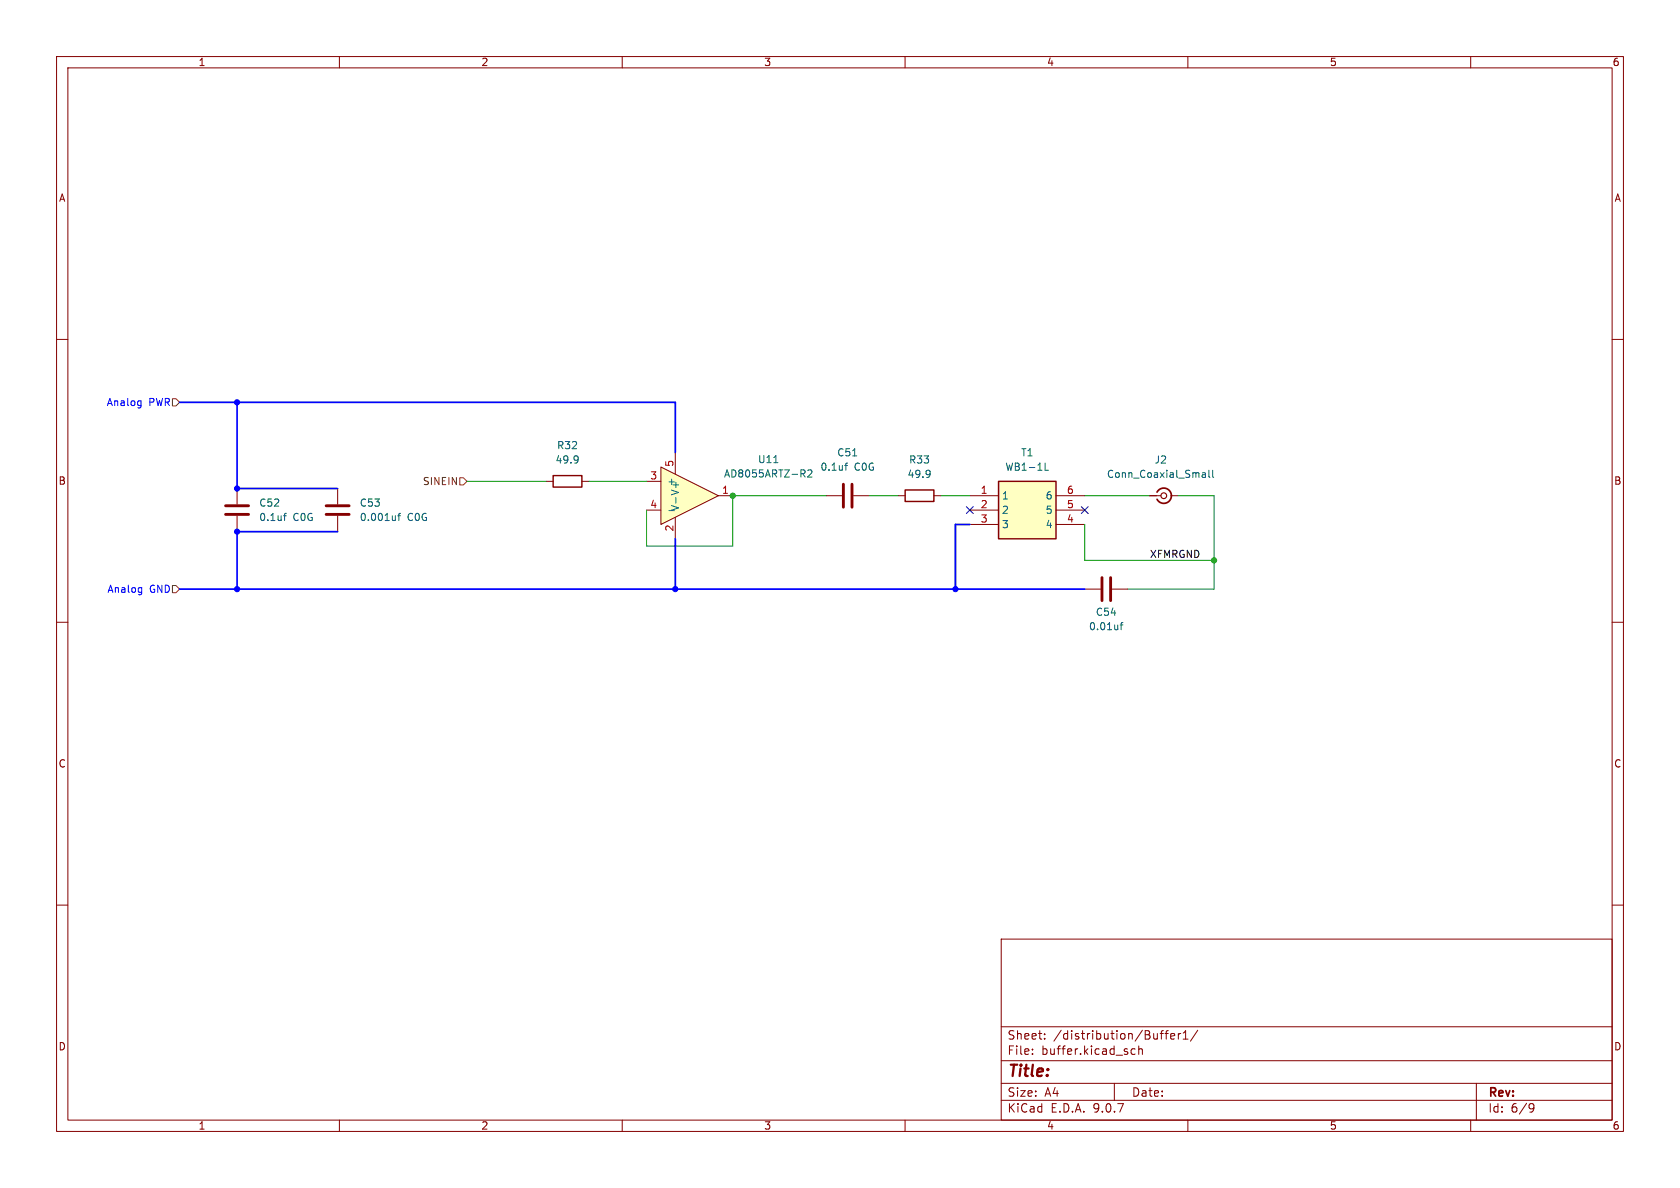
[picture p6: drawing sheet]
<svg xmlns="http://www.w3.org/2000/svg" width="297mm" height="210mm" viewBox="0 0 297 210" stroke-linecap="round" stroke-linejoin="round" font-family="sans-serif">
<g fill="none" stroke="#840000" stroke-width=".18">
<path d="M10 10h277v190h-277zM12 12h273v186h-273zM60 10v2M110 10v2M160 10v2M210 10v2M260 10v2M10 60h2M285 60h2M203.2 87.6h2M207 87.6h1.3M10 110h2"/>
<path d="M285 110h2M10 160h2M177 166h108v32h-108zM285 160h2M60 198v2M110 198v2M160 198v2M177 194.5h108M177 191.5h108M177 187.5h108M177 181.5h108M182.5 186.3v.1"/>
<path d="M182.5 185.5v.1M184.7 183.6v.1M184.7 182.8v.1M197 191.5v3M200.7 185.5l-.5-.1-.2 .3v.4l.1 .2h.6M201.3 185.5l.2-.1 .4 .1 .1 .9M201.3 184.9v1.5M205.1 182.7h.6M205.5 182.2h.2M206 182.7h.5M206.5 182.2l-.3 .2v1.3M207 183.2l.7-.1-.1-.3-.4-.1-.2 .2v.7h.6"/>
<path d="M208.3 182.7v1M208.7 182.7l-.2 .1-.2 .2M209.2 183.7h.8M209.2 182.6l.4-.4v1.5M210 198v2M211.7 182.1l-1.2 2M260 198v2M261 191.5v6.5M270.6 195.1l.5 .1a.99 .99 0 0 1-.4 1.4h-.2M271.2 195.7l-.3 .3h-.3"/>
</g>
<circle cx="205.7" cy="87.6" r=".51" fill="none" stroke="#840000" stroke-width=".2"/>
<path d="M204.5 87a1.35 1.35 0 0 1 2.1-.4 1.35 1.35 0 0 1 0 2.1 1.35 1.35 0 0 1-2.1-.4" fill="none" stroke="#840000" stroke-width=".3"/>
<path d="M212.6 83.6h.5v.8M212.6 84.3h.5M213.1 83.9l-.5 .1M213.7 83.1v1.1l.2 .2M214.4 83.1v1.1l.2 .2" fill="none" stroke="#006464" stroke-width=".18"/>
<path d="M176.5 85.1h10.2v10.2h-10.2z" fill="#ffffc2"/>
<path d="M176.5 85.1h10.2v10.2h-10.2z" fill="none" stroke="#840000" stroke-width=".25"/>
<path d="M171.4 87.6h5.1M171.4 90.2h5.1M171.4 92.7h5.1M186.7 87.6h5.1M186.7 90.2h5.1M186.7 92.7h5.1" fill="none" stroke="#840000" stroke-width=".18"/>
<path d="M184.8 81.9v1.2h.6" fill="none" stroke="#006464" stroke-width=".18"/>
<path d="M116.8 82.6l10.2 5-10.2 5.1z" fill="#ffffc2"/>
<g fill="none" stroke="#840000" stroke-width=".18">
<path d="M41.9 86.4v2.8M41.9 91.2v2.8M59.7 86.4v2.8M59.7 91.2v2.8M96.5 85.1h1.3M102.9 85.1h1.2M114.3 85.1h2.5M114.3 90.2h2.5M116.8 82.6l10.2 5-10.2 5.1zM119.4 80v3.8M119.4 91.4v3.9M127 87.6h2.5"/>
<path d="M146 87.6h2.8M150.9 87.6h2.8M158.7 87.6h1.3M165.1 87.6h1.3M191.8 104.1h2.8M196.6 104.1h2.8"/>
</g>
<g fill="none" stroke="#006464" stroke-width=".18">
<path d="M50.1 91.2h.5M50.6 90.7l-.3 .2v1.1M70.3 91.2h.5M70.8 90.7l-.3 .2v1.1M102.1 80.6v.1a1.07 1.07 0 0 1-.1 1M102.2 81.1l-.1 .2M118.3 90.3h.9M136.8 81.8h.7M141.9 83.7l.4 .6M142.3 83.2v.4M142.8 83.2l.5-.1 .2 .3-.7 .9h.7M149.3 82.3h.5"/>
<path d="M149.8 81.9l-.3 .1v1.1M150.7 80.6h.8M164.3 83.2l.1 .1a1.07 1.07 0 0 1-.1 1M164.4 83.7l-.1 .2M198 110.5h.5M198.5 110.1l-.3 .1v1.1"/>
</g>
<path d="M39.9 89.4h4M39.9 90.9h4M57.7 89.4h4M57.7 90.9h4M149.1 85.6v4.1M150.6 85.6v4.1M194.8 102.1v4.1M196.3 102.1v4.1" fill="none" stroke="#840000" stroke-width=".51"/>
<path d="M97.8 84.1h5.1v2h-5.1zM160 86.6h5.1v2h-5.1z" fill="none" stroke="#840000" stroke-width=".25"/>
<path d="M24.6 70.9h.3M24.9 70.9v1l-.2 .2M24.9 71.6l-.3 .1M24.7 103.9h.3M25 103.9v1l-.2 .2M25 104.7h-.3" fill="none" stroke="#00f" stroke-width=".18"/>
<path d="M30.5 70.5h.6l.6 .6-.6 .7h-.6zM81.3 84.5h.6l.6 .6-.6 .6h-.6zM30.5 103.5h.6l.6 .6-.6 .7h-.6z" fill="none" stroke="#725600" stroke-width=".18"/>
<path d="M82.5 85.1h14M104.1 85.1h10.2M146 87.6h-16.5v8.9h-15.2v-6.3M153.7 87.6h5M166.4 87.6h5M191.8 87.6h11.4M191.8 92.7v6.4h22.8M208.3 87.6h6.3v16.5h-15.2" fill="none" stroke="#009600" stroke-width=".18"/>
<path d="M31.7 71.1h87.7v8.9M41.9 71.1v15.3h17.8M59.7 94h-17.8v10.1M119.4 95.3v8.8M171.4 92.7h-2.5v11.4M31.7 104.1h160.1" fill="none" stroke="#00f" stroke-width=".3"/>
<path d="M170.8 89.6l1.3 1.2M172.1 89.6l-1.3 1.2M191.2 89.6l1.2 1.2M192.4 89.6l-1.2 1.2" fill="none" stroke="#000084" stroke-width=".18"/>
<g fill="#00f" stroke="#00f" stroke-width=".18">
<circle cx="41.9" cy="71.1" r=".46"/>
<circle cx="41.9" cy="86.4" r=".46"/>
<circle cx="41.9" cy="94" r=".46"/>
<circle cx="41.9" cy="104.1" r=".46"/>
<circle cx="119.4" cy="104.1" r=".46"/>
<circle cx="168.9" cy="104.1" r=".46"/>
</g>
<g fill="#009600" stroke="#009600" stroke-width=".18">
<circle cx="129.5" cy="87.6" r=".46"/>
<circle cx="214.6" cy="99.1" r=".46"/>
</g>
<text font-size="2.8" fill="#840000" x="178" y="190.9">Title:</text>
<g font-size="2.1" fill="#840000">
<text x="178" y="184">Sheet:</text>
<text x="186.2" y="184">/distribution/Buffer1/</text>
<text x="178" y="186.7">File:</text>
<text x="184.1" y="186.7">buffer.kicad_sch</text>
<text x="178" y="196.9">KiCad</text>
<text x="178" y="194.1">Size:</text>
<text x="184.7" y="194.1">A4</text>
<text x="185.7" y="196.9">E.D.A.</text>
<text x="193.3" y="196.9">9.0.7</text>
<text x="200" y="194.1">Date:</text>
<text x="263" y="194.3">Rev:</text>
<text x="263" y="196.9">Id:</text>
<text x="267.1" y="196.9">6/9</text>
</g>
<g font-size="1.8" fill="#840000">
<text x="35" y="11.9">1</text>
<text x="85" y="11.9">2</text>
<text x="135" y="11.9">3</text>
<text x="185" y="11.9">4</text>
<text x="235" y="11.9">5</text>
<text x="285" y="11.9">6</text>
<text x="10.3" y="35.9">A</text>
<text x="285.3" y="35.9">A</text>
<text x="10.3" y="85.9">B</text>
<text x="285.3" y="85.9">B</text>
<text x="10.3" y="135.9">C</text>
<text x="285.3" y="135.9">C</text>
<text x="10.3" y="185.9">D</text>
<text x="285.3" y="185.9">D</text>
<text x="35" y="199.9">1</text>
<text x="85" y="199.9">2</text>
<text x="135" y="199.9">3</text>
<text x="185" y="199.9">4</text>
<text x="235" y="199.9">5</text>
<text x="285" y="199.9">6</text>
</g>
<g font-size="1.8" fill="#00f">
<text x="18.8" y="72">Analog</text>
<text x="26.3" y="72">PWR</text>
<text x="18.9" y="105">Analog</text>
<text x="26.4" y="105">GND</text>
</g>
<g font-size="1.8" fill="#006464">
<text x="98.1" y="82.1">49.9</text>
<text x="98.4" y="79.6">R32</text>
<text x="133.9" y="82.1">U11</text>
<text x="145" y="83.4">0.1uf</text>
<text x="147.9" y="80.9">C51</text>
<text x="151" y="83.4">C0G</text>
<text x="160.6" y="82.1">R33</text>
<text x="177.6" y="83.4">WB1-1L</text>
<text x="180.4" y="80.9">T1</text>
<text x="204" y="82.1">J2</text>
<text x="45.7" y="89.8">C52</text>
<text x="63.5" y="89.8">C53</text>
<text x="117.9" y="86">+</text>
<text x="127.9" y="84.6">AD8055ARTZ-R2</text>
<text x="160.3" y="84.7">49.9</text>
<text x="177" y="88.5">1</text>
<text x="184.8" y="88.5">6</text>
<text x="195.6" y="84.7">Conn_Coaxial_Small</text>
<text x="45.7" y="92.3">0.1uf</text>
<text x="51.8" y="92.3">C0G</text>
<text x="63.5" y="92.3">0.001uf</text>
<text x="72" y="92.3">C0G</text>
<text x="120.2" y="90.4" transform="rotate(-90 120.2 90.4)">V- V+</text>
<text x="177" y="91">2</text>
<text x="177" y="93.6">3</text>
<text x="184.8" y="91">5</text>
<text x="184.8" y="93.6">4</text>
<text x="192.4" y="111.6">0.01uf</text>
<text x="193.6" y="109.1">C54</text>
</g>
<g font-size="1.8" fill="#a90000">
<text x="119.1" y="82.6" transform="rotate(-90 119.1 82.6)">5</text>
<text x="114.9" y="84.8">3</text>
<text x="114.9" y="89.9">4</text>
<text x="127.6" y="87.4">1</text>
<text x="173.3" y="87.4">1</text>
<text x="173.3" y="89.9">2</text>
<text x="188.5" y="87.4">6</text>
<text x="188.5" y="89.9">5</text>
<text x="119.1" y="94.1" transform="rotate(-90 119.1 94.1)">2</text>
<text x="173.3" y="92.5">3</text>
<text x="188.5" y="92.5">4</text>
</g>
<text font-size="1.8" fill="#725600" x="74.7" y="86">SINEIN</text>
<text font-size="1.8" fill="#0f0f0f" x="203.2" y="98.7">XFMRGND</text>
</svg>
